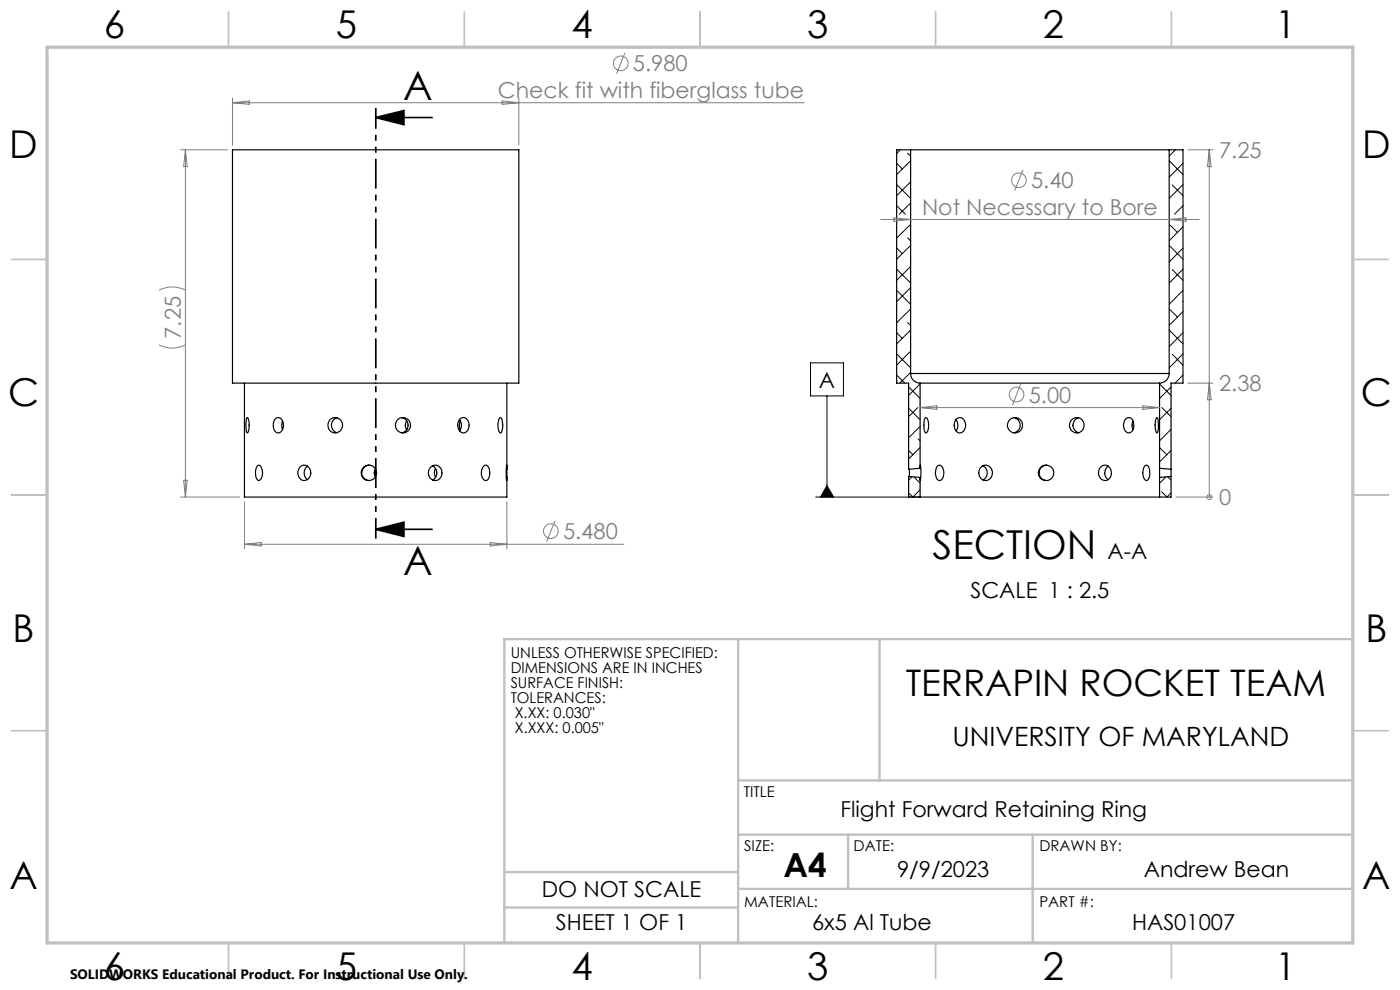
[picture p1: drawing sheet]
<svg xmlns="http://www.w3.org/2000/svg" width="297mm" height="210mm" viewBox="0 0 297 210" stroke-linecap="round" stroke-linejoin="round" font-family="sans-serif">
<g fill="none" stroke="#c0c0c0" stroke-width=".35">
<path d="M48.5 2.5v7.5M98.5 2.5v7.5M148.5 2.5v7.5M198.5 2.5v7.5M248.5 2.5v7.5M2.5 55h7.5M287 55h7.5M2.5 105h7.5M287 105h7.5M2.5 155h7.5M287 155h7.5M48.5 200v7.5"/>
<path d="M98.5 200v7.5M148.5 200v7.5M198.5 200v7.5M248.5 200v7.5"/>
</g>
<path d="M156.6 135.6v64.4M186.6 135.6v30M287 135.6h-180v64.4M156.6 177.1h130.4M156.6 165.6h130.4M179.9 177.1v11.5M219.1 177.1v22.9M107 192.5h49.6M107 185h49.6M156.6 188.6h130.2" fill="none" stroke="#c0c0c0" stroke-width=".5"/>
<path d="M10 10h277v190h-277z" fill="none" stroke="#c0c0c0" stroke-width=".7"/>
<g fill="none" stroke="#000" stroke-width=".25">
<path d="M49.3 31.8h60.8v49.5h-60.8zM193.2 31.8h-3v49.5h2.6v18.2l2.4-.2M193.2 31.8h54.8M193.2 31.8v47.4M248 31.8h3v49.5h-2.6v18.2M248 31.8v47.4M193.2 79.2h54.8M193.2 79.2a2.05 2.05 0 0 0 2 2.1M248 79.2a2.05 2.05 0 0 1-2 2.1M51.9 81.3v24.1h55.6v-4.4M52.4 88.6a3.4 3.4 0 0 1 .2 3.1l-.1 .2a4.6 4.6 0 0 1-.1-3.3zM54.6 98.8l.2-.1a1.87 1.87 0 0 1 .8 2.5l-.2 .4-.5 .3a2.12 2.12 0 0 1-.5-2.7z"/>
<path d="M58.5 88.7a1.23 1.23 0 0 1 1.3 .3 1.23 1.23 0 0 1 .3 1.2 1.28 1.28 0 0 1-1.4 1.5 2.12 2.12 0 0 1-.2-3zM59.9 89.3a2.28 2.28 0 0 0 0 1.8M63.6 99.2a1.42 1.42 0 0 1 1.8-.2 1.42 1.42 0 0 1 .5 1.7 1.39 1.39 0 0 1-1.7 1.2 1.39 1.39 0 0 1-1-1.8zM65.2 98.9a1.79 1.79 0 0 0 0 2.8M71.5 88.6a1.65 1.65 0 0 0-1.2 1.6 1.65 1.65 0 0 0 1.2 1.6M78.4 98.7a1.62 1.62 0 0 0-1.6 1.6 1.62 1.62 0 0 0 1.6 1.6M79.7 99.5a1.41 1.41 0 0 0 0 1.7M79.7 99.6a1.5 1.5 0 0 0 0 1.4M85.2 88.6a1.61 1.61 0 0 1 1.4 1.6 1.61 1.61 0 0 1-1.4 1.6M86.3 89.3a1.53 1.53 0 0 0 0 1.8M91.3 99.2a1.47 1.47 0 0 1 1.8-.3 1.47 1.47 0 0 1 .6 1.8 1.46 1.46 0 0 1-1.7 1.2 1.46 1.46 0 0 1-1.1-1.8zM91.8 98.8a1.7 1.7 0 0 1 0 3"/>
<path d="M92.4 99.4a1.89 1.89 0 0 0 0 1.8M97.4 89a1.11 1.11 0 0 1 1.3-.4 1.11 1.11 0 0 1 .7 1.1 1.66 1.66 0 0 1-1 2.2 1.76 1.76 0 0 1-1-2.9zM97.5 89a2.05 2.05 0 0 1 0 2.4M97.6 89.3a2.17 2.17 0 0 0 0 1.8M102.7 98.8l.2-.1a1.03 1.03 0 0 1 1 1.1v.5a1.54 1.54 0 0 1-.9 1.6 1.99 1.99 0 0 1-.3-3.1zM105.9 88.7l.2-.1a2 2 0 0 1 .5 1.9l-.1 1-.3 .4a2.65 2.65 0 0 1-.4-2.9zM107.5 98.7v3.2zM107.5 81.3v18.3M192.9 99.5v1.6M195.2 99.3l.1-.6 .1 2-.2 1.2v-.6M195.2 81.3h50.8M195.2 81.3v18"/>
<path d="M196.3 88.6h.2a3 3 0 0 1 .1 3.1l-.2 .2a3.5 3.5 0 0 1-.1-3.3zM198.8 98.9l.3-.2a1.43 1.43 0 0 1 1.1 2 1.02 1.02 0 0 1-1.2 1.1 2.51 2.51 0 0 1-.2-2.9zM202.8 89a2.02 2.02 0 0 1 0 2.4M203 88.8a1.23 1.23 0 0 1 1.3 0 1.23 1.23 0 0 1 .6 1.2 1.39 1.39 0 0 1-1.7 1.7 1.99 1.99 0 0 1-.2-2.9zM208.3 98.9a1.58 1.58 0 0 1 2.1 .6 1.58 1.58 0 0 1-.4 2.1 1.5 1.5 0 0 1-1.9 0 1.5 1.5 0 0 1-.4-1.8zM208.5 98.8a1.68 1.68 0 0 1 1 1.5 1.68 1.68 0 0 1-1 1.5M215.1 88.6a1.61 1.61 0 0 1 1.3 1.6 1.61 1.61 0 0 1-1.3 1.6M222.1 98.7a1.62 1.62 0 0 0-1.7 1.6 1.62 1.62 0 0 0 1.6 1.6M228.8 88.6a1.64 1.64 0 0 0-1.2 1.6 1.64 1.64 0 0 0 1.2 1.6M233.7 98.9a1.44 1.44 0 0 1 1.7 .1 1.44 1.44 0 0 1 .4 1.7 1.37 1.37 0 0 1-1.6 1.2 1.37 1.37 0 0 1-1.2-1.6l.1-.5zM235.1 98.9a1.75 1.75 0 0 0 0 2.8M238.9 88.8a.92 .92 0 0 1 1-.2 .92 .92 0 0 1 .5 .9 1.7 1.7 0 0 1-.9 2.4 1.87 1.87 0 0 1-.6-3.1z"/>
<path d="M240.3 89.3l-.1 .9 .1 .9M242.8 98.9l.5-.2a2.68 2.68 0 0 1 .2 3.2h-.3a2.04 2.04 0 0 1-.6-2.6zM245.4 88.6h.1a4.9 4.9 0 0 1-.1 3.3 4.1 4.1 0 0 1 0-3.3zM246 99.3v2M246 99.3l2.4 .2M246 81.3v18M248.4 99.5v1.6M195.2 105.4h50.8M195.2 101.3l-2.4-.2v4.3h2.4M195.2 101.3v4.1M246 101.3v4.1M248.4 101.1l-2.4 .2"/>
<path d="M248.4 101.1v4.3h-2.4"/>
<circle cx="71.1" cy="90.2" r="1.61"/>
<circle cx="85.5" cy="90.2" r="1.63"/>
<circle cx="215.3" cy="90.2" r="1.63"/>
<circle cx="228.5" cy="90.2" r="1.61"/>
<circle cx="78.3" cy="100.3" r="1.64"/>
<circle cx="221.9" cy="100.3" r="1.64"/>
</g>
<g fill="none" stroke="#000" stroke-width=".21">
<path d="M190.2 39.1l3 3M190.2 34.6l1.2 1.2M191 31.8l-.8 .8M192.5 32.5l.7 .6M193.2 34.1l-3 2.9M193.2 38.6l-3 2.9M248 34.1l3 2.9M248.7 39.2l2.3 2.3M249.3 31.8l-1.3 1.3M251 34.6l-3 3M251 39.1l-3 3M190.2 57.1l3 2.9"/>
<path d="M190.2 52.6l1.2 1.2M190.3 43.7l1.8 1.7M192.5 50.4l.7 .7M193 47.7l-2.8 2.8M193.2 43.1l-2.4 2.3M193.2 52.1l-3 2.9M193.2 56.5l-3 3M248 52.1l3 2.9M248.2 47.7l1.6 1.6M248.7 57.2l2.3 2.3M251 43.6l-1.8 1.8M251 48.1l-3 3"/>
<path d="M251 52.6l-3 3M251 57.1l-3 2.9M171.9 77h7v7h-7zM190.2 75.1l3 2.9M190.2 70.6l1.2 1.2M190.3 79.6l1.6 1.7M190.3 61.7l2.9 2.8M192.5 68.4l.7 .6M193.2 61l-3 3M193.2 65.5l-3 3M193.2 70l-3 2.9M193.2 74.5l-3 3"/>
<path d="M193.2 79l-2.3 2.3M248 70l3 2.9M248 65.5l1.8 1.8M248.7 75.1l2.3 2.4M250.9 63.9l.1 .1M251 61.6l-3 2.9M251 66.1l-3 2.9M251 70.6l-3 2.9M251 75.1l-3 2.9M251 79.5l-1.7 1.8M175.4 84v21.4M192.8 95.6l.9 .9"/>
<path d="M192.8 86.6l2.4 2.4M192.8 82.1l2.4 2.4M194.7 86.5l-1.9 1.9M194.8 93.1l.4 .4M195.2 81.4l-2.4 2.5M195.2 90.4l-2.4 2.5M195.2 94.9l-2.4 2.5M246 94.9l1.5 1.6M246 81.4l2.4 2.5M246.5 86.5l1.9 1.9M248.4 82.1l-2.4 2.4M248.4 86.6l-2.4 2.4"/>
<path d="M248.4 91.1l-2.4 2.4M248.4 95.6l-2.4 2.4M173 105.4h22.2M175.4 103l1.4 2.4h-2.7zM193.5 101.1l-.7 .7M193.9 101.2l1.3 1.3M195.2 103.9l-1.5 1.5-.9-.8M246.4 104.3l1.1 1.1 .9-.8M247.3 101.2l-1.3 1.3M247.7 101.1l.7 .7"/>
</g>
<g fill="none" stroke="#808080" stroke-width=".21">
<path d="M132.6 11.2l-1.8 4.5M38.3 31.8h10M39.3 31.8v73.6M39.3 31.8l.4 3.5h-.8zM49.3 20.8v10M49.3 21.8h121.3M49.3 21.8l3.6-.4v.7zM106.5 21.4l3.6 .4-3.6 .3zM110.1 20.8v10M217 36l-1.7 4.5M252 31.8h5.3M256.5 31.8l.4 3.5h-.7z"/>
<path d="M256.5 31.8v73.6M186.8 46.6h67.6M189.6 46.2l3.6 .4-3.6 .3zM248 46.6l3.6-.4v.7zM33.8 73.2a6.1 6.1 0 0 0 5.5 0M33.8 61.5a6.4 6.4 0 0 1 5.5 0M195.2 86.5h50.8M195.2 86.5l3.6-.4v.7zM216.5 81.5l-1.7 4.4M242.4 86.1l3.6 .4-3.6 .3zM252 81.3h5.3M256.5 81.3l.4 3.5h-.7z"/>
<path d="M38.3 105.4h12.6M38.9 101.9h.8l-.4 3.5zM51.9 106.4v10M51.9 115.5h80.5M51.9 115.5l3.5-.4v.7zM104 115.1l3.5 .4-3.5 .3zM107.5 106.4v10M117.8 110.4l-1.8 4.5M249.4 105.4h7.9M256.5 105.4h.1"/>
<circle cx="131.7" cy="13.4" r="1.56"/>
<circle cx="216.1" cy="38.2" r="1.56"/>
<circle cx="215.7" cy="83.7" r="1.55"/>
<circle cx="116.9" cy="112.7" r="1.55"/>
<circle cx="256.5" cy="105.4" r=".51"/>
</g>
<path d="M79.7 24.9l6-1.4v2.9zM79.7 24.9h12M79.7 112.3l6-1.5v3zM79.7 112.3h12" fill="none" stroke="#000" stroke-width=".35"/>
<path d="M79.7 22.9v91.4" fill="none" stroke="#000" stroke-width=".35" stroke-dasharray="6.3 1.3 1.3 1.3 1.3 1.3" stroke-dashoffset="2" stroke-linecap="butt"/>
<g fill="#000">
<path d="M175.4 103l1.4 2.4h-2.7z"/>
<path d="M79.7 24.9l6-1.4v2.9zM79.7 112.3l6-1.5v3z"/>
</g>
<g font-size="8.5">
<text x="85.5" y="21.1">A</text>
<text x="197.8" y="118.7">SECTION</text>
<text x="85.5" y="121.9">A</text>
</g>
<g font-size="8.1">
<text x="22" y="8">6</text>
<text x="71.2" y="8">5</text>
<text x="121.2" y="8">4</text>
<text x="171.3" y="8">3</text>
<text x="221.3" y="8">2</text>
<text x="270.5" y="8">1</text>
<text x="2" y="33.6">D</text>
<text x="289" y="33.6">D</text>
<text x="1.7" y="86.1">C</text>
<text x="288.7" y="86.1">C</text>
<text x="2.7" y="136.1">B</text>
<text x="289.7" y="136.1">B</text>
<text x="2" y="188.6">A</text>
<text x="289" y="188.6">A</text>
<text x="22" y="208">6</text>
<text x="71.2" y="208">5</text>
<text x="121.2" y="208">4</text>
<text x="171.3" y="208">3</text>
<text x="221.3" y="208">2</text>
<text x="270.5" y="208">1</text>
</g>
<text font-size="7.8" x="192.1" y="147.7">TERRAPIN ROCKET TEAM</text>
<text font-size="7.1" x="166.2" y="186">A4</text>
<text font-size="5.6" x="202" y="158.3">UNIVERSITY OF MARYLAND</text>
<g font-size="4.7" fill="#808080">
<text x="134.3" y="15.1">5.980</text>
<text x="105.6" y="20.7">Check fit with fiberglass tube</text>
<text x="258.6" y="33.5">7.25</text>
<text x="218.7" y="39.9">5.40</text>
<text x="195.6" y="45.5">Not Necessary to Bore</text>
<text x="38.3" y="71.9" transform="rotate(-90 38.3 71.9)">7.25</text>
<text x="258.6" y="83">2.38</text>
<text x="218.2" y="85.4">5.00</text>
<text x="258.6" y="107.2">0</text>
<text x="119.4" y="114.4">5.480</text>
</g>
<g font-size="4.7">
<text x="173.7" y="82.2">A</text>
<text x="235" y="118.6">A-A</text>
<text x="205.9" y="126.9">SCALE 1 : 2.5</text>
<text x="178.3" y="173.4">Flight Forward Retaining Ring</text>
<text x="115" y="190.3">DO NOT SCALE</text>
<text x="190.3" y="186">9/9/2023</text>
<text x="242.7" y="186">Andrew Bean</text>
<text x="117.9" y="197.3">SHEET 1 OF 1</text>
<text x="172.3" y="197.2">6x5 Al Tube</text>
<text x="240.2" y="197.2">HAS01007</text>
</g>
<g font-size="3.2">
<text x="108.3" y="139.6">UNLESS OTHERWISE SPECIFIED:</text>
<text x="108.3" y="142.8">DIMENSIONS ARE IN INCHES</text>
<text x="108.3" y="146">SURFACE FINISH:</text>
<text x="108.3" y="149.1">TOLERANCES:</text>
<text x="109.2" y="152.3">X.XX: 0.030&quot;</text>
<text x="109.2" y="155.5">X.XXX: 0.005&quot;</text>
<text x="157.8" y="169.1">TITLE</text>
<text x="157.9" y="180.6">SIZE:</text>
<text x="181.1" y="180.6">DATE:</text>
<text x="220.5" y="180.6">DRAWN BY:</text>
<text x="157.9" y="192.3">MATERIAL:</text>
<text x="220.5" y="192.3">PART #:</text>
</g>
<text font-size="2.9" x="14.9" y="207.6">SOLIDWORKS Educational Product. For Instructional Use Only.</text>
</svg>
